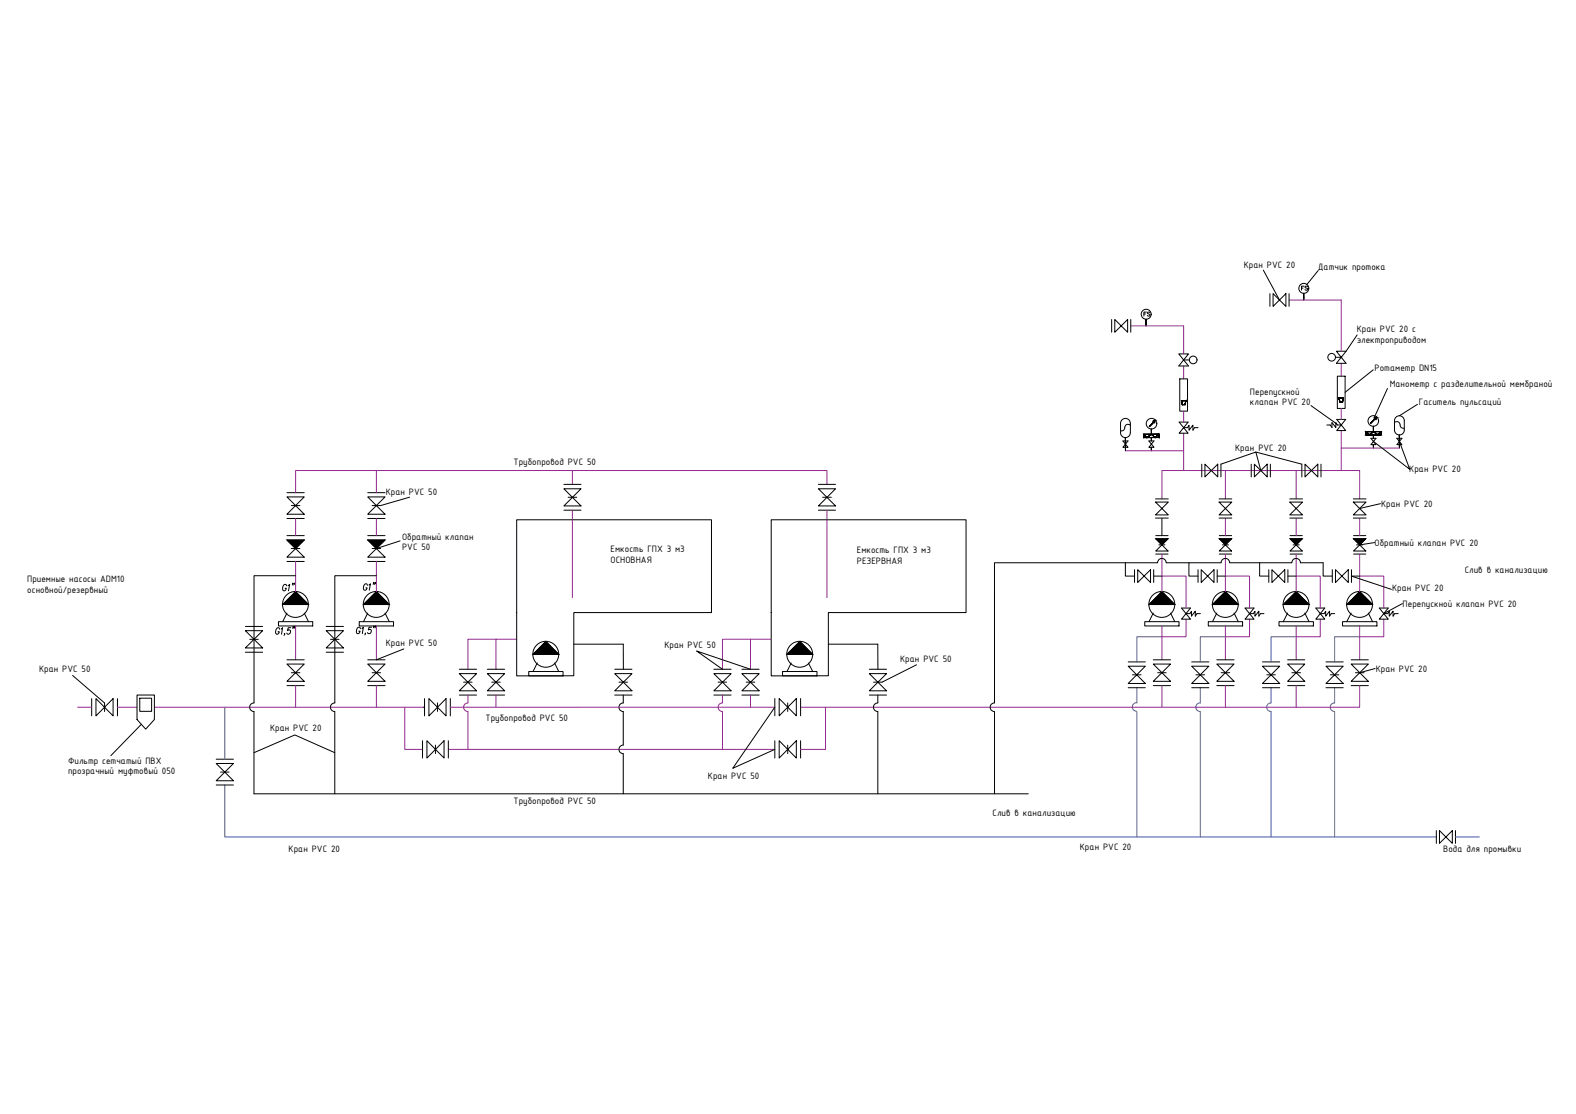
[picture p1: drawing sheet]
<svg xmlns="http://www.w3.org/2000/svg" width="841mm" height="594mm" viewBox="0 0 841 594" stroke-linecap="round" stroke-linejoin="round" font-family="sans-serif">
<!-- layer: PDF _0 -->
<g fill="none" stroke="#000" stroke-width=".53">
<path d="M678 157v6M679 157v6l7-6v6zM688 157v6M593 170v7M595 170v7l7-7v7zM603 170v7M301 258h9M437 258h9M641 248v6M643 248v6l7-6v6zM652 248v6M668 248v6"/>
<path d="M669 248v6l7-6v6zM678 248v6M695 248v6M696 248v6l7-6v6zM705 248v6M153 265l9 9h-9l9-9zM153 263h9M153 276h9M155 270h5M196 265l9 9h-9l9-9zM196 263h9M196 276h9"/>
<path d="M199 270h4M301 261l9 9h-9l9-9zM301 272h9M303 265h5M437 261l9 9h-9l9-9zM437 272h9M439 265h5M617 268h6l-6 7h6zM617 276h6M617 266h6M651 268h6l-6 7h6zM651 276h6"/>
<path d="M651 266h6M688 268h7l-7 7h7zM688 276h7M688 266h7M722 268h7l-7 7h7zM722 276h7M722 266h7M153 288l9 9h-9l9-9zM153 286h9M153 299h9M155 293h5M196 288l9 9h-9l9-9z"/>
<path d="M196 286h9M196 299h9M199 293h4M617 287l6 7h-6l6-7zM617 286h6M617 295h6M618 291h4M651 287l6 7h-6l6-7zM651 286h6M651 295h6M652 291h4M688 287l7 7h-7l7-7z"/>
<path d="M688 286h7M688 295h7M690 291h3M722 287l7 7h-7l7-7zM722 286h7M722 295h7M724 291h3M605 304v7M607 304v7l7-7v7zM616 304v7M639 304v7M641 304v7l7-7v7z"/>
<path d="M650 304v7M677 304v7M679 304v7l7-7v7zM687 304v7M711 304v7M713 304v7l7-7v7zM721 304v7M726 316l6 6h-13zM131 336l9 10h-9l9-10zM131 334h9M149 332h18v2h-18zM151 322l7-6 7 6z"/>
<path d="M153 327l-2 5M162 327l3 5M174 336l9 10h-9l9-10zM174 334h9M192 332h18v2h-18zM194 322l7-6 7 6zM196 327l-2 5M205 327l3 5M611 332h18v2h-18zM613 322l7-6 7 6zM615 327l-2 5M625 327l2 5"/>
<path d="M645 332h18v2h-18zM647 322l7-6 7 6zM649 327l-2 5M659 327l2 5M683 332h18v2h-18zM685 322l7-6 7 6zM687 327l-2 5M696 327l3 5M716 332h19v2h-19zM721 327l-2 5M730 327l2 5M131 348h9"/>
<path d="M133 341h5M153 354l9 9h-9l9-9zM153 352h9M155 359h5M174 348h9M176 341h5M196 354l9 9h-9l9-9zM196 352h9M199 359h4M245 359l9 9h-9l9-9zM245 357h9M260 359l9 9h-9l9-9z"/>
<path d="M260 357h9M282 358h18v2h-18zM284 349l7-7 7 7zM287 354l-3 4M296 354l2 4M328 359l9 9h-9l9-9zM328 357h9M381 359l9 9h-9l9-9zM381 357h9M396 359l9 9h-9l9-9zM396 357h9M418 358h18v2h-18z"/>
<path d="M422 354l-2 4M431 354l3 4M434 349l-7-7-7 7h14M464 359l9 9h-9l9-9zM464 357h9M602 355l9 9h-9l9-9zM602 353h9M604 360h5M615 354l10 9h-10l10-9zM615 352h10M618 359h4M636 355l9 9h-9l9-9z"/>
<path d="M636 353h9M638 360h5M649 354l10 9h-10l10-9zM649 352h10M652 359h4M674 355l9 9h-9l9-9zM674 353h9M676 360h5M687 354l9 9h-9l9-9zM687 352h9M689 359h5M708 355l9 9h-9l9-9z"/>
<path d="M708 353h9M710 360h4M721 354l9 9h-9l9-9zM721 352h9M723 359h5M49 373v9M51 373v9l9-9v9zM56 375v4M63 373v9M153 366h9M196 366h9M227 373v9"/>
<path d="M229 373v9l9-9v9zM233 375v4M240 373v9M245 371h9M247 364h5M260 371h9M262 364h5M328 371h9M330 364h5M381 371h9M383 364h5M396 371h9"/>
<path d="M398 364h5M413 373v9M416 373v9l9-9v9zM420 375v4M427 373v9M464 371h9M466 364h5M602 367h9M615 366h10M636 367h9M649 366h10M674 367h9"/>
<path d="M687 366h9M708 367h9M721 366h9M225 395v9M228 395v9l9-9v9zM232 397v5M239 395v9M413 395v9M416 395v9l9-9v9zM420 397v5M427 395v9M115 407l10 9h-10l10-9z"/>
<path d="M115 405h10M115 419h10M118 412h4M766 443v7M768 443v7l7-7v7zM777 443v7"/>
<circle cx="158" cy="322" r="7"/>
<circle cx="201" cy="322" r="7"/>
<circle cx="620" cy="322" r="7"/>
<circle cx="654" cy="322" r="7"/>
<circle cx="692" cy="322" r="7"/>
<circle cx="726" cy="322" r="7"/>
<circle cx="291" cy="349" r="7"/>
<circle cx="427" cy="349" r="7"/>
</g>
<g fill="#000" stroke="#000" stroke-width=".53">
<path d="M153 288h9l-4 5zM196 288h9l-4 5zM617 287h6l-3 4zM651 287h6l-3 4zM688 287h7l-3 4zM722 287h7l-3 4zM151 322l7-6 7 6zM201 316l7 6h-14zM620 316l7 6h-14zM647 322l7-6 7 6zM685 322l7-6 7 6zM726 316l6 6h-13z"/>
<path d="M291 342l7 7h-14zM427 342l7 7h-14z"/>
</g>
<g fill="none" stroke="#000" stroke-width=".53">
<path d="M276 277h104v50h-74v33h-30zM412 277h104v50h-74v33h-30zM620 276v10M153 312a1.1 1.1 0 0 0-1 0 1.1 1.1 0 0 0-1 1v1a1 1 0 0 0 0 1 1.1 1.1 0 0 0 2-1h-1M154 312h1l-1 3M156 311v1M157 311v1M158 307h-22v68a2.3 2.3 0 0 0-3 2 2.3 2.3 0 0 0 3 2v44h197M196 312a1.1 1.1 0 0 0-1-1 1.1 1.1 0 0 0-1 2 1.1 1.1 0 0 0 1 2 1.1 1.1 0 0 0 1-2h-1M197 312l1-1-1 4M199 311v1M200 311v1"/>
<path d="M201 307h-22v68a2.3 2.3 0 0 0-3 2 2.3 2.3 0 0 0 3 2v44M618 300a2.3 2.3 0 0 1 2-2 2.3 2.3 0 0 1 2 2M652 300a2.3 2.3 0 0 1 2-2 2.3 2.3 0 0 1 2 2M689 300a2.3 2.3 0 0 1 3-2 2.3 2.3 0 0 1 2 2M149 336a1 1 0 0 0-1-1 1 1 0 0 0-1 1v1a1 1 0 0 0 1 1 1 1 0 0 0 1-1h-1M150 335h1l-1 3M152 338v1M155 335h-1l-1 1a1 1 0 0 1 2 0 1 1 0 0 1 0 2h-1h-1M157 334l-1 1M157 334v1M192 335a1 1 0 0 0-1 0 1 1 0 0 0-1 1v1a1 1 0 0 0 1 1 1 1 0 0 0 1-1h-1M193 335l1-1-1 4"/>
<path d="M195 338v1M198 334h-1v2a1 1 0 0 1 1 0 1 1 0 0 1 0 2 1.1 1.1 0 0 1-2-1M200 334l-1 1M200 334v1M306 344h27v13M442 344h26v13M333 371v4a2.3 2.3 0 0 0-3 2 2.3 2.3 0 0 0 3 2v18a2.3 2.3 0 0 0-3 3 2.3 2.3 0 0 0 3 2v21h216M468 371v4a2.3 2.3 0 0 0-2 2 2.3 2.3 0 0 0 2 2v44M531 375a2.3 2.3 0 0 0-3 2 2.3 2.3 0 0 0 3 2"/>
</g>
<!-- layer: 0 -->
<g fill="none" stroke="#93278f" stroke-width=".53">
<path d="M688 160h28v27M603 174h29v15M632 195v7M716 194v7M632 219v6M716 218v6M632 231v20M716 230v21M716 239h31M201 251v12M305 251v7M441 258v-7h-283v12"/>
<path d="M601 240h31M654 251v15M692 251v15M158 276v10M201 276v10M305 272v47M441 272v47M620 266v-15h106v15M654 276v10M692 276v10M726 276v10M158 299v17"/>
<path d="M201 299v17M620 295v21M654 295v21M692 295v21M726 295v21M620 307h13v17M654 307h13v17M692 307h13v17M726 307h12v17M158 334v18M201 334v18M620 334v18"/>
<path d="M633 330v10h-13M654 334v18M667 330v10h-13M692 334v18M705 330v10h-13M726 334v18M738 330v10h-12M265 341h-15v16M276 341h-11v16M401 341h-15v16M412 341h-11v16M41 377h8"/>
<path d="M63 377h10M82 377h145M158 366v11M201 366v11M216 377v23h9M250 371v4a2.3 2.3 0 0 0-3 2 2.3 2.3 0 0 0 3 2v21M265 371v6M386 371v4a2.3 2.3 0 0 0-3 2 2.3 2.3 0 0 0 3 2v21h-147M401 371v6M413 377h-173M441 377v23h-14M620 366v11"/>
<path d="M654 366v11M692 366v11M726 366v11h-299M386 400h27"/>
</g>
<g fill="none" stroke="#4554a5" stroke-width=".53">
<path d="M620 340h-13v13M654 340h-13v13M692 340h-14v13M726 340h-14v13M120 377v28M607 379v67h159M607 367v8a2.3 2.3 0 0 0-3 2 2.3 2.3 0 0 0 3 2M640 375a2.3 2.3 0 0 0-2 2 2.3 2.3 0 0 0 2 2M641 367v8M641 379v67M678 367v8a2.3 2.3 0 0 0-2 2 2.3 2.3 0 0 0 2 2v67M712 367v8a2.3 2.3 0 0 0-2 2 2.3 2.3 0 0 0 2 2v67"/>
<path d="M120 419v27h487M777 446h12"/>
</g>
<g fill="none" stroke="#000" stroke-width=".53">
<path d="M629 189h5l-5 6h5zM632 192h3M713 191h3M713 187l5 7h-5l5-7zM599 224a2.6 2.6 0 0 1 3-1 2.6 2.6 0 0 1 1 3v5a2.6 2.6 0 0 1-2 2 2.6 2.6 0 0 1-3-2v-6zM599 235h3l-3 4h3zM603 227a2 2 0 0 0-2 0 2 2 0 0 0-1 2l-2 1M613 235h3l-3 4h3zM629 225h5l-5 6h5zM632 228h2l1-1v2l2-2v2v-1h2M708 227h2l1 1v-3l2 3v-3l1 2h2M713 224l5 6h-5l5-6z"/>
<path d="M732 234l2 3h-2l2-3zM744 225a2 2 0 0 1 3 0 2 2 0 0 1 0 2l2 1M745 222a2.6 2.6 0 0 1 3 0 2.6 2.6 0 0 1 1 2v5a2.6 2.6 0 0 1-2 3 2.6 2.6 0 0 1-3-3v-5zM745 234l3 3h-3l3-3zM631 324h4l-4 6h4zM633 327h2l1-1v3l2-3v3l1-2h2M664 324h5l-5 6h5zM667 327h2l1-1v3l2-3v3l1-2h2M702 324h5l-5 6h5zM705 327h2v-1v3l3-3v3v-2h2M736 324h5l-5 6h5zM738 327h3v-1v3l2-3v3l1-2h2"/>
<circle cx="637" cy="192" r="2"/>
<circle cx="711" cy="191" r="2"/>
</g>
<!-- layer: 0 -->
<g fill="#000" stroke="#000" stroke-width=".53">
<path d="M696 156v4zM696 156v4z"/>
<path d="M612 170v4zM612 170v4z"/>
<path d="M630 214h3zM630 214h3zM633 214l-1 2zM633 214l-1 2zM631 216h1zM631 216h1zM630 214l1 2zM630 214l1 2z"/>
<path d="M714 212h3zM714 212h3zM714 212l1 2zM714 212l1 2zM715 214h1zM715 214h1zM717 212l-1 2zM717 212l-1 2z"/>
<path d="M601 233v7zM601 233v7z"/>
<path d="M610 232h8zM610 232h8zM618 232v1zM618 232v1zM610 233h8zM610 233h8zM610 232v1zM610 232v1z"/>
<path d="M610 232l2 1zM610 232l2 1zM612 233l2-1zM612 233l2-1zM614 232l2 1zM614 232l2 1zM616 233l2-1zM616 233l2-1z"/>
<path d="M616 225l-3 2zM616 225l-3 2zM616 225v1zM616 225v1z"/>
<path d="M614 233v2zM614 233v2z"/>
<path d="M614 229v3zM614 229v3z"/>
<path d="M615 225h1zM615 225h1zM616 225l-3 2zM616 225l-3 2z"/>
<path d="M734 223l-3 3zM734 223l-3 3zM733 223h1zM733 223h1z"/>
<path d="M733 237v2zM733 237v2z"/>
<path d="M733 232v2zM733 232v2z"/>
<path d="M733 227v3zM733 227v3z"/>
<path d="M734 223v1zM734 223v1zM734 223l-3 3zM734 223l-3 3z"/>
<path d="M729 230h8zM729 230h8zM729 230v2zM729 230v2zM729 232h8zM729 232h8zM737 230v2zM737 230v2z"/>
<path d="M737 230l-2 2zM737 230l-2 2zM733 230l2 2zM733 230l2 2zM731 232l2-2zM731 232l2-2zM729 230l2 2zM729 230l2 2z"/>
<path d="M747 232v6zM747 232v6z"/>
<path d="M614 239v1zM614 239v1z"/>
</g>
<g fill="none" stroke="#000" stroke-width=".53">
<path d="M674 144l9 16M703 144l-6 8M724 179l-6 8M733 197l-15 12M630 202h4v17h-4zM700 216l13 10M714 201h4v17h-4zM740 207l-7 16M756 216l-9 6M601 240h.1M733 235l19 15-5-15M747 238v1"/>
<path d="M652 248l18-7 3 10M670 241l25 7M219 265l-16 5M737 269l-11 2M214 288l-13 5M734 289l-8 2M601 300v7h4M601 300h-70v75M601 300h17M616 307h4M622 300h12M650 307h4"/>
<path d="M652 300h-18v7h5M656 300h33M672 300v7h5M687 307h5M694 300h12v7h5M726 307h-5l22 7M748 322l-10 5M215 346l-14 6M386 357l-14-10 29 10M489 355l-18 9M734 357l-8 2M39 360l17 15"/>
<path d="M73 371h9v13l-4 5-5-5zM75 372h6v7h-6zM226 377h1M413 377l-22 33 22-10M531 379v44M75 386l-16 17M136 401l21-9 22 9"/>
<circle cx="615" cy="226" r="2.8"/>
<circle cx="733" cy="224" r="2.8"/>
</g>
<g font-size="5.3">
<text x="664" y="143">Кран PVC 20</text>
<text x="703" y="144">Датчик протока</text>
<text x="694" y="156">FS</text>
<text x="610" y="170">FS</text>
<text x="724" y="177">Кран PVC 20 с</text>
<text x="724" y="183">электроприводом</text>
<text x="734" y="198">Ротаметр DN15</text>
<text x="742" y="206">Манометр с разделительной мембраной</text>
<text x="667" y="210">Перепускной</text>
<text x="667" y="216">клапан PVC 20</text>
<text x="757" y="216">Гаситель пульсаций</text>
<text x="659" y="240">Кран PVC 20</text>
<text x="274" y="248">Трубопровод PVC 50</text>
<text x="752" y="252">Кран PVC 20</text>
<text x="206" y="264">Кран PVC 50</text>
<text x="737" y="270">Кран PVC 20</text>
<text x="215" y="288">Обратный клапан</text>
<text x="215" y="293">PVC 50</text>
<text x="734" y="291">Обратный клапан PVC 20</text>
<text x="326" y="295">Емкость ГПХ 3 м3</text>
<text x="457" y="295">Емкость ГПХ 3 м3</text>
<text x="326" y="300">ОСНОВНАЯ</text>
<text x="457" y="301">РЕЗЕРВНАЯ</text>
<text x="782" y="305">Слив в канализацию</text>
<text x="15" y="310">Приемные насосы ADM10</text>
<text x="15" y="316">основной/резервный</text>
<text x="743" y="315">Кран PVC 20</text>
<text x="749" y="324">Перепускной клапан PVC 20</text>
<text x="206" y="345">Кран PVC 50</text>
<text x="355" y="346">Кран PVC 50</text>
<text x="480" y="353">Кран PVC 50</text>
<text x="21" y="358">Кран PVC 50</text>
<text x="734" y="358">Кран PVC 20</text>
<text x="259" y="384">Трубопровод PVC 50</text>
<text x="144" y="390">Кран PVC 20</text>
<text x="36" y="407">Фильтр сетчатый ПВХ</text>
<text x="36" y="413">прозрачный муфтовый 050</text>
<text x="378" y="416">Кран PVC 50</text>
<text x="274" y="429">Трубопровод PVC 50</text>
<text x="530" y="435">Слив в канализацию</text>
<text x="154" y="454">Кран PVC 20</text>
<text x="576" y="453">Кран PVC 20</text>
<text x="770" y="454">Вода для промывки</text>
</g>
</svg>
